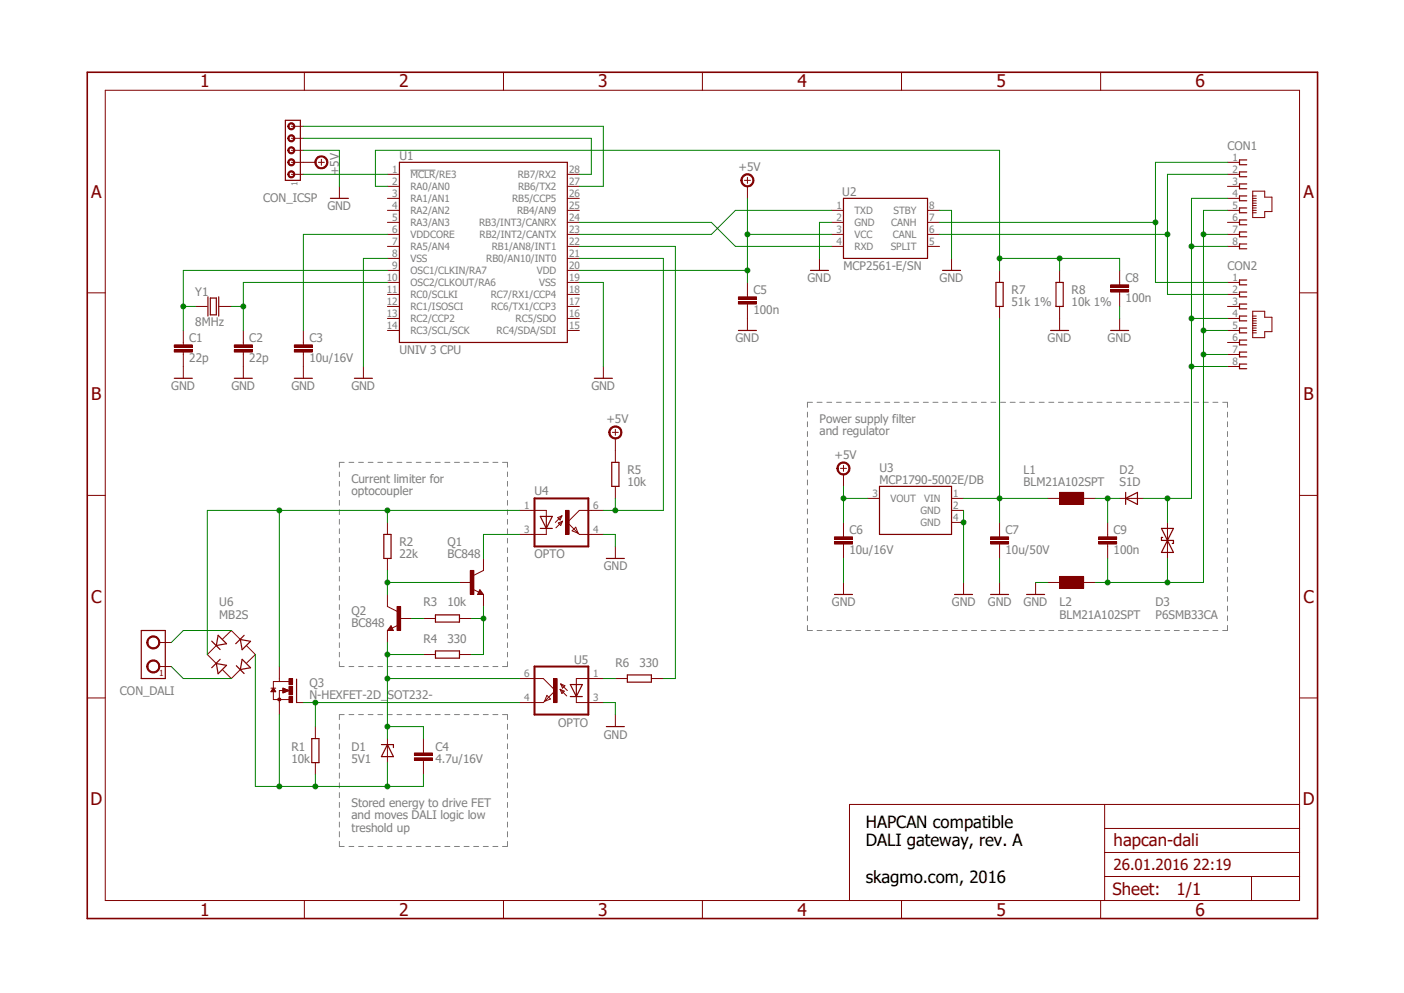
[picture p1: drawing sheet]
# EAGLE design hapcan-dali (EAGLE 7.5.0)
PRODUCT_COMPANY: skagmo.com, 2015; PRODUCT_TITLE: HAPCAN compatible DALI gateway, rev. A

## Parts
C1  22p  CAPACITOR0805  [0805]
C2  22p  CAPACITOR0805  [0805]
C3  10u/16V  CAPACITOR0805  [0805]
C4  4.7u/16V  CAPACITOR0805  [0805]
C5  100n  CAPACITOR0805  [0805]
C6  10u/16V  CAPACITOR0805  [0805]
C7  10u/50V  CAPACITOR1210  [1210]
C8  100n  CAPACITOR0805  [0805]
C9  100n  CAPACITOR0805  [0805]
CON1  RJ45-SOCKET  [RJ45-PCB-SOCKET]
CON2  RJ45-SOCKET  [RJ45-PCB-SOCKET]
CON_DALI  TERMINAL-2  TERMINAL-2-5X10,5MM  [ARK2-5X10,5MM]
CON_ICSP  HEADER5  [SIP-5]
D1  5V1  ZENER-DIODESOT23  [SOT23]
D2  S1D  DIODE_DO-214  [DO-214]
D3  P6SMB33CA  DIODE_TRANSIL2  [DO-214_TRANSIL2]
L1  BLM21A102SPT  CHOKE0805  [0805]
L2  BLM21A102SPT  CHOKE0805  [0805]
Q1  BC848  [SOT23]
Q2  BC848  [SOT23]
Q3  N-HEXFET-2D_SOT232-  [SOT223]
R1  10k  RESISTOR0805  [0805]
R2  22k  RESISTOR0805  [0805]
R3  10k  RESISTOR0805  [0805]
R4  330  RESISTOR0805  [0805]
R5  10k  RESISTOR0805  [0805]
R6  330  RESISTOR0805  [0805]
R7  51k 1%  RESISTOR0805  [0805]
R8  10k 1%  RESISTOR0805  [0805]
U1  UNIV 3 CPU  UNIV3CPU  [UNIV3CPU]
U2  MCP2561-E/SN  [SO-08]
U3  MCP1790-5002E/DB  MCP1790  [SOT-223]
U4  OPTO  [TLP185]
U5  OPTO  [TLP185]
U6  MB2S  [SOIC-4]
Y1  8MHz  CRYSTAL-HC49V  [CRYSTAL-HC49V]

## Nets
+5V: C5.1 C6.1 CON_ICSP.2 R5.1 U1.20(VDD) U2.3(VCC) U3.3(VOUT)
CAN_N: CON1.2 CON2.2 U2.6(CANL)
CAN_P: CON1.1 CON2.1 U2.7(CANH)
GND: C1.2 C2.2 C3.2 C5.2 C6.2 C7.2 C8.2 CON_ICSP.3 L2.1 R8.1 U1.8(VSS) U1.19(VSS) U2.2(GND) U2.8(STBY) U3.2(GND) U3.4(GND) U4.4(EMIT) U5.3(C)
N$1: Q1.2(E) R3.1 R4.2
N$2: U1.24(RB3/INT3/CANRX) U2.4(RXD)
N$3: U1.23(RB2/INT2/CANTX) U2.1(TXD)
N$4: Q2.1(B) R3.2
N$5: C9.1 D2.C L1.2
N$6: Q1.1(B) Q2.3(C) R2.1
N$7: C4.2 D1.1(A) Q3.3(S) R1.1 U6.-
N$8: CON_ICSP.1 U1.1(!MCLR!/RE3)
N$9: CON1.4 CON1.8 CON2.4 CON2.8 D2.A D3.C
N$10: CON_ICSP.4 U1.28(RB7/RX2)
N$11: Q1.3(C) U4.3(C)
N$14: CON_ICSP.5 U1.27(RB6/TX2)
N$15: C2.1 U1.10(OSC2/CLKOUT/RA6) Y1.2
N$16: C8.1 R7.2 R8.2 U1.2(RA0/AN0)
N$17: C7.1 L1.1 R7.1 U3.1(VIN)
N$19: CON_DALI.1 U6.~1(AC1)
N$20: CON_DALI.2 U6.~2(AC2)
N$21: R6.1 U1.22(RB1/AN8/INT1)
N$22: C9.2 CON1.5 CON1.7 CON2.5 CON2.7 D3.A L2.2
N$23: Q3.1(G) R1.2 U5.4(EMIT)
N$24: Q3.2(D) Q3.4(D) R2.2 U4.1(A) U6.+
N$26: R5.2 U1.21(RB0/AN10/INT0) U4.6(COL)
N$28: C4.1 D1.3(C) Q2.2(E) R4.1 U5.6(COL)
N$30: R6.2 U5.1(A)
N$40: C1.1 U1.9(OSC1/CLKIN/RA7) Y1.1
N$56: C3.1 U1.6(VDDCORE)
Unconnected: CON1.3 CON1.6 CON2.3 CON2.6 U1.3(RA1/AN1) U1.4(RA2/AN2) U1.5(RA3/AN3) U1.7(RA5/AN4) U1.11(RC0/SCLKI) U1.12(RC1/ISOSCI) U1.13(RC2/CCP2) U1.14(RC3/SCL/SCK) U1.15(RC4/SDA/SDI) U1.16(RC5/SDO) U1.17(RC6/TX1/CCP3) U1.18(RC7/RX1/CCP4) U1.25(RB4/AN9) U1.26(RB5/CCP5) U2.5(SPLIT)

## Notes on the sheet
- Power supply filter
  and regulator
- Current limiter for
  optocoupler
- Stored energy to drive FET
  and moves DALI logic low 
  treshold up
- HAPCAN compatible
  DALI gateway, rev. A
  
  skagmo.com, 2016
